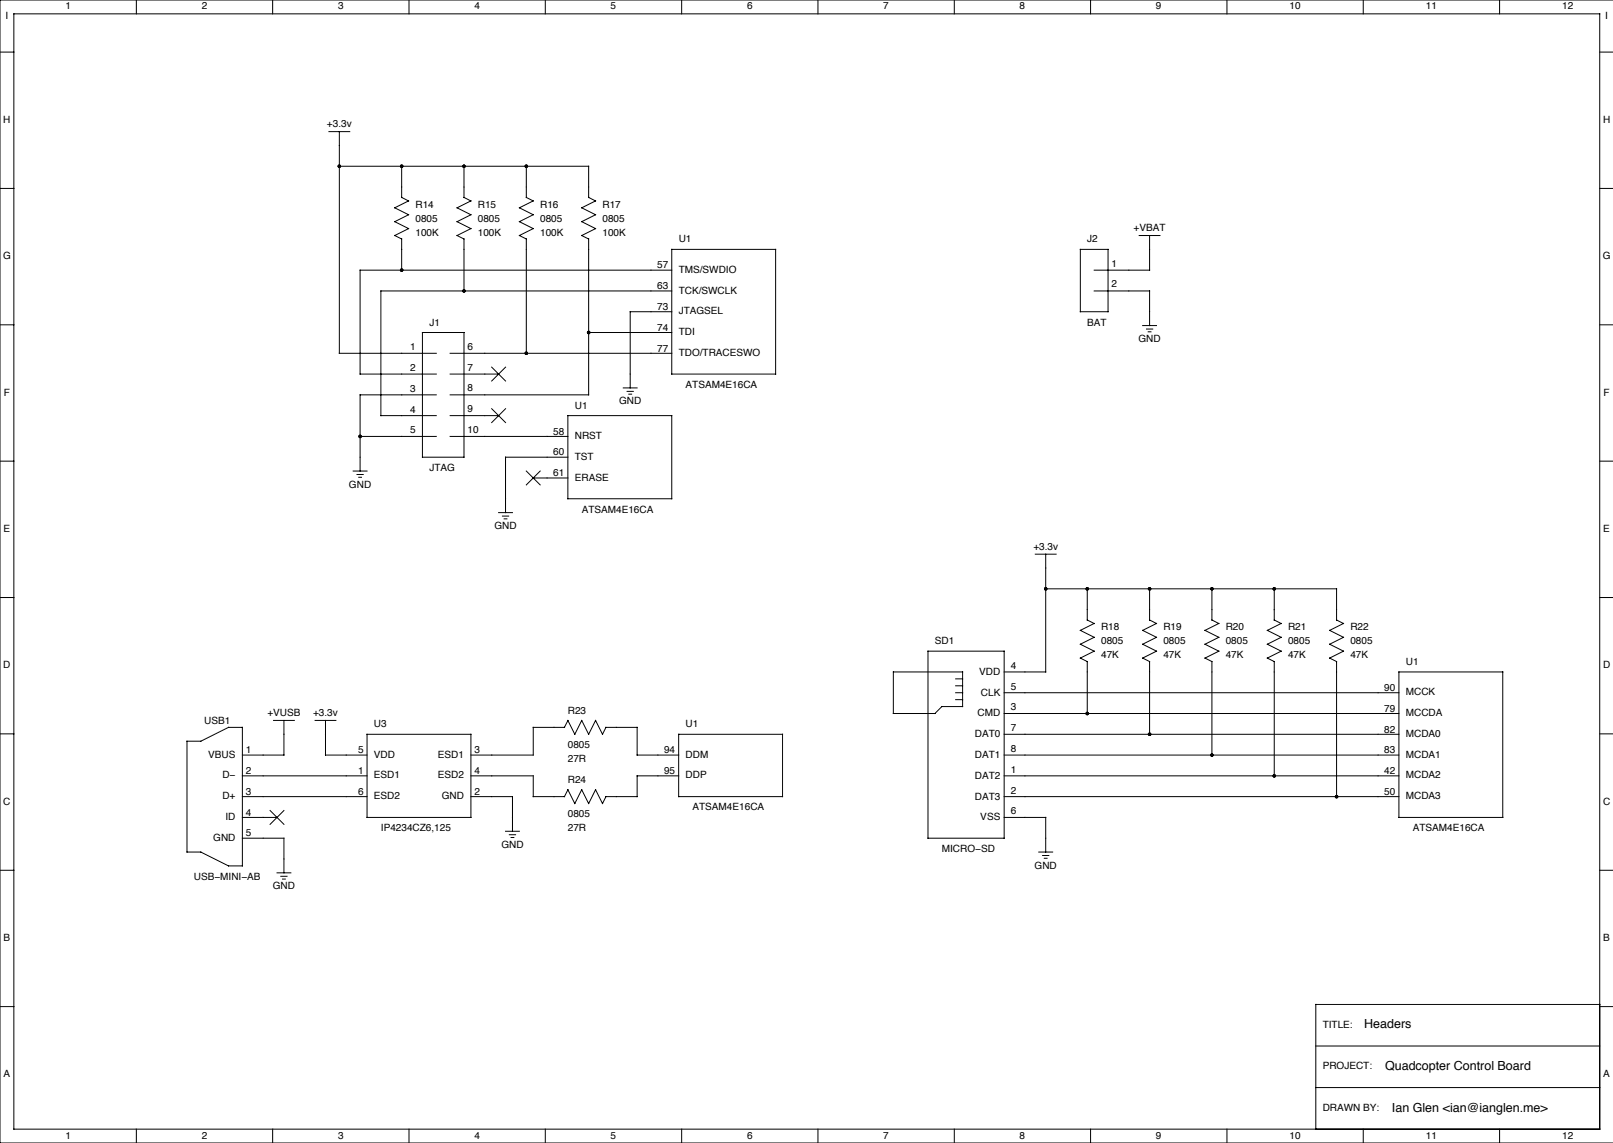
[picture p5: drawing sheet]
<svg xmlns="http://www.w3.org/2000/svg" width="592mm" height="419mm" viewBox="0 0 592 419" stroke-linecap="round" stroke-linejoin="round" font-family="sans-serif">
<g fill="none" stroke="#000" stroke-width=".37">
<path d="M0 19.1h5.1M5.1 5.1h581.6v408.9h-581.6zM50 0v5.1M100 0v5.1M150 0v5.1M200 0v5.1M250 0v5.1M300 0v5.1M350 0v5.1M400 0v5.1M450 0v5.1M500 0v5.1"/>
<path d="M550 0v5.1M586.7 19.1h5M591.7 0h-591.7v419.1h591.7M120.6 48.3h7.7M124.5 48.3v81.2h35.5M0 69.1h5.1M124.5 61h91.4v11.4M147.3 61v11.4M147.3 72.4l2.6 1.3M149.9 73.7l-5.1 2.5 5.1 2.5-5.1 2.6 5.1 2.5-5.1 2.6 2.5 1.2v11.5M170.2 61v11.4M170.2 72.4l2.5 1.3"/>
<path d="M172.7 73.7l-5.1 2.5 5.1 2.5-5.1 2.6 5.1 2.5-5.1 2.6 2.6 1.2v19.1M193 61v11.4M193 72.4l2.6 1.3M195.6 73.7l-5.1 2.5 5.1 2.5-5.1 2.6 5.1 2.5-5.1 2.6 2.5 1.2v41.9M215.9 72.4l2.5 1.3M218.4 73.7l-5 2.5 5 2.5-5 2.6 5 2.5-5 2.6 2.5 1.2v57.2h-50.8M586.7 69.1h5M246.4 99.1h-114.3v38.1h27.9M246.4 91.4h38.1v45.8h-38.1zM396.2 91.4h10.2v22.9h-10.2zM417.8 86.4h7.6M421.6 86.4v12.7h-20.3"/>
<path d="M0 119.1h5.1M246.4 106.7h-106.7v45.7h20.3M246.4 114.3h-15.3v27.9M401.3 106.7h20.3v12.7M419.1 119.4h5.1M586.7 119.1h5M154.9 121.9h15.3v45.7h-15.3zM165.1 137.2h17.8M165.1 129.5h81.3M180.3 134.6l5.1 5.1M185.4 134.6l-5.1 5.1M215.9 121.9h30.5"/>
<path d="M420.5 120.6h2.3M421.1 121.7h1M160 144.8h-27.9v27.9M165.1 152.4h17.8M180.3 149.9l5.1 5M185.4 149.9l-5.1 5M208.3 152.4h38.1v30.5h-38.1zM228.6 142.2h5.1M230 143.5h2.3M230.6 144.5h1M0 169.1h5.1M129.5 172.7h5.1"/>
<path d="M130.9 174h2.3M131.6 175h1M132.1 160h27.9M165.1 160h43.2M193 172.7l5.1 5.1M195.6 175.3h12.7M198.1 172.7l-5.1 5.1M208.3 167.6h-22.9v20.4M586.7 169.1h5M182.9 188h5.1M184.3 189.2h2.3M184.9 190.2h1"/>
<path d="M0 219.1h5.1M379.7 203.2h7.6M383.5 203.2v43.2h-15.2M383.5 215.9h106.7v11.5M398.8 215.9v11.5M421.6 215.9v11.5M444.5 215.9v11.5M467.4 215.9v11.5M586.7 219.1h5M340.4 238.8h27.9v68.5h-27.9zM398.8 227.3l2.5 1.3-5.1 2.5 5.1 2.6-5.1 2.5 5.1 2.6-5.1 2.5 2.6 1.3v19M421.6 227.3l2.6 1.3-5.1 2.5 5.1 2.6-5.1 2.5 5.1 2.6-5.1 2.5 2.5 1.3v26.6"/>
<path d="M444.5 227.3l2.5 1.3-5 2.5 5 2.6-5 2.5 5 2.6-5 2.5 2.5 1.3v34.3M467.4 227.3l2.5 1.3-5.1 2.5 5.1 2.6-5.1 2.5 5.1 2.6-5.1 2.5 2.6 1.3v41.9M490.2 227.3l2.6 1.3-5.1 2.5 5.1 2.6-5.1 2.5 5.1 2.6-5.1 2.5 2.5 1.3v49.5M327.7 246.4h25.4v12.7h-7.7l-2.5 2.5h-15.2zM350.5 254h2.6M350.5 248.9h2.6M350.5 251.5h2.6M350.5 256.5h2.6M368.3 254h144.8M513.1 246.4h38.1v53.3h-38.1zM0 269.1h5.1M68.6 271.8h5.1l10.1-5.1h5.1v50.8h-5.1l-10.1-5.1h-5.1z"/>
<path d="M100.3 264.2h7.6M104.1 264.2v12.7h-15.2M115.6 264.2h7.6M119.4 264.2v12.7h15.2M134.6 269.2h38.1v30.5h-38.1zM208.3 264.2l2.5 5 2.6-5 2.5 5 2.5-5 2.6 5 1.2-2.5h11.5v10.2h15.2M208.3 264.2l-1.2 2.5h-11.5v10.2h-22.9M248.9 269.2h38.1v22.9h-38.1zM368.3 276.9h144.8M368.3 269.2h144.8M368.3 261.6h144.8M586.7 269.1h5"/>
<path d="M88.9 284.5h45.7M88.9 292.1h45.7M88.9 299.7h12.7M99.1 297.2l5 5.1M104.1 297.2l-5 5.1M172.7 284.5h22.9v7.6h11.5l1.2-2.5M172.7 292.1h15.3v12.7M248.9 284.5h-15.2v7.6h-11.5l-1.2 2.5-2.6-5-2.5 5-2.5-5-2.6 5-2.5-5M368.3 284.5h144.8M368.3 292.1h144.8M368.3 299.7h15.2v12.7M0 319.1h5.1"/>
<path d="M88.9 307.3h15.2v12.7M185.4 304.8h5.1M186.8 306.1h2.3M187.5 307.1h1M381 312.4h5.1M382.4 313.7h2.3M383 314.7h1M586.7 319.1h5M101.6 320h5.1M103 321.3h2.3M103.6 322.3h1M0 369.1h5.1"/>
<path d="M586.7 368.3h-104.1v45.7M586.7 369.1h5M482.6 398.8h104.1M482.6 383.5h104.1M50 414v5.1M100 414v5.1M150 414v5.1M200 414v5.1M250 414v5.1M300 414v5.1M350 414v5.1M400 414v5.1"/>
<path d="M450 414v5.1M500 414v5.1M550 414v5.1"/>
</g>
<g fill="#000">
<circle cx="124.5" cy="61" r=".64"/>
<circle cx="147.3" cy="61" r=".64"/>
<circle cx="170.2" cy="61" r=".64"/>
<circle cx="193" cy="61" r=".64"/>
<circle cx="147.3" cy="99.1" r=".64"/>
<circle cx="170.2" cy="106.7" r=".64"/>
<circle cx="193" cy="129.5" r=".64"/>
<circle cx="215.9" cy="121.9" r=".64"/>
<circle cx="132.1" cy="160" r=".64"/>
<circle cx="383.5" cy="215.9" r=".64"/>
<circle cx="398.8" cy="215.9" r=".64"/>
<circle cx="421.6" cy="215.9" r=".63"/>
<circle cx="444.5" cy="215.9" r=".64"/>
<circle cx="467.4" cy="215.9" r=".63"/>
<circle cx="398.8" cy="261.6" r=".64"/>
<circle cx="421.6" cy="269.2" r=".63"/>
<circle cx="444.5" cy="276.9" r=".64"/>
<circle cx="467.4" cy="284.5" r=".63"/>
<circle cx="490.2" cy="292.1" r=".64"/>
</g>
<g font-size="4.6">
<text x="500.4" y="377.1">Headers</text>
<text x="508" y="392.4">Quadcopter Control Board</text>
<text x="510.5" y="407.6">Ian Glen &lt;ian@ianglen.me&gt;</text>
</g>
<g font-size="3.7">
<text x="24" y="3.4">1</text>
<text x="74" y="3.5">2</text>
<text x="124" y="3.5">3</text>
<text x="174" y="3.5">4</text>
<text x="224" y="3.4">5</text>
<text x="274" y="3.5">6</text>
<text x="324" y="3.4">7</text>
<text x="374" y="3.5">8</text>
<text x="424" y="3.5">9</text>
<text x="473" y="3.5">10</text>
<text x="523" y="3.4">11</text>
<text x="573" y="3.5">12</text>
<text x="2" y="6.9">I</text>
<text x="588.8" y="6.9">I</text>
<text x="1.2" y="45">H</text>
<text x="119.9" y="46.6">+3.3v</text>
<text x="588" y="45">H</text>
<text x="152.4" y="76.2">R14</text>
<text x="175.3" y="76.2">R15</text>
<text x="198.1" y="76.2">R16</text>
<text x="221" y="76.2">R17</text>
<text x="152.4" y="81.3">0805</text>
<text x="175.3" y="81.3">0805</text>
<text x="198.1" y="81.3">0805</text>
<text x="221" y="81.3">0805</text>
<text x="152.4" y="86.4">100K</text>
<text x="175.3" y="86.4">100K</text>
<text x="198.1" y="86.4">100K</text>
<text x="221" y="86.4">100K</text>
<text x="248.9" y="88.9">U1</text>
<text x="398.8" y="88.9">J2</text>
<text x="415.8" y="84.7">+VBAT</text>
<text x="1.1" y="95.1">G</text>
<text x="587.9" y="95.1">G</text>
<text x="241" y="98.4">57</text>
<text x="248.9" y="100">TMS/SWDIO</text>
<text x="407.7" y="97.8">1</text>
<text x="241" y="106">63</text>
<text x="248.9" y="107.6">TCK/SWCLK</text>
<text x="407.7" y="105.4">2</text>
<text x="241" y="113.7">73</text>
<text x="157.5" y="119.4">J1</text>
<text x="248.9" y="115.3">JTAGSEL</text>
<text x="398.8" y="119.4">BAT</text>
<text x="241" y="121.3">74</text>
<text x="248.9" y="122.8">TDI</text>
<text x="417.6" y="125.4">GND</text>
<text x="150.5" y="128.4">1</text>
<text x="171.5" y="128.3">6</text>
<text x="241" y="128.9">77</text>
<text x="248.9" y="130.5">TDO/TRACESWO</text>
<text x="150.5" y="136">2</text>
<text x="171.5" y="135.9">7</text>
<text x="150.5" y="143.6">3</text>
<text x="171.5" y="143.5">8</text>
<text x="251.5" y="142.2">ATSAM4E16CA</text>
<text x="1.4" y="145">F</text>
<text x="210.8" y="149.9">U1</text>
<text x="227.1" y="148.3">GND</text>
<text x="588.2" y="145">F</text>
<text x="150.5" y="151.3">4</text>
<text x="171.5" y="151.1">9</text>
<text x="150.5" y="158.9">5</text>
<text x="171.5" y="158.8">10</text>
<text x="202.9" y="159.4">58</text>
<text x="210.8" y="161">NRST</text>
<text x="202.9" y="167">60</text>
<text x="157.5" y="172.7">JTAG</text>
<text x="210.8" y="168.6">TST</text>
<text x="128" y="178.8">GND</text>
<text x="202.9" y="174.6">61</text>
<text x="210.8" y="176.2">ERASE</text>
<text x="213.4" y="188">ATSAM4E16CA</text>
<text x="1.3" y="195">E</text>
<text x="181.3" y="194">GND</text>
<text x="588.1" y="195">E</text>
<text x="379" y="201.6">+3.3v</text>
<text x="403.9" y="231.1">R18</text>
<text x="426.7" y="231.1">R19</text>
<text x="449.6" y="231.1">R20</text>
<text x="472.4" y="231.1">R21</text>
<text x="495.3" y="231.1">R22</text>
<text x="342.9" y="236.2">SD1</text>
<text x="403.9" y="236.2">0805</text>
<text x="426.7" y="236.2">0805</text>
<text x="449.6" y="236.2">0805</text>
<text x="472.4" y="236.2">0805</text>
<text x="495.3" y="236.2">0805</text>
<text x="1.2" y="245">D</text>
<text x="370.7" y="245.2">4</text>
<text x="403.9" y="241.3">47K</text>
<text x="426.7" y="241.3">47K</text>
<text x="449.6" y="241.3">47K</text>
<text x="472.4" y="241.3">47K</text>
<text x="495.3" y="241.3">47K</text>
<text x="515.6" y="243.8">U1</text>
<text x="588" y="245">D</text>
<text x="359.2" y="247.4">VDD</text>
<text x="359.8" y="255.1">CLK</text>
<text x="370.7" y="252.9">5</text>
<text x="507.7" y="253.4">90</text>
<text x="515.6" y="255">MCCK</text>
<text x="98.1" y="262.6">+VUSB</text>
<text x="114.8" y="262.5">+3.3v</text>
<text x="208.3" y="261.6">R23</text>
<text x="358.5" y="262.7">CMD</text>
<text x="370.7" y="260.5">3</text>
<text x="507.7" y="261">79</text>
<text x="515.6" y="262.6">MCCDA</text>
<text x="74.9" y="265.4">USB1</text>
<text x="137.2" y="266.7">U3</text>
<text x="251.5" y="266.7">U1</text>
<text x="370.7" y="268.1">7</text>
<text x="507.7" y="268.6">82</text>
<text x="208.3" y="274.3">0805</text>
<text x="357.5" y="270.3">DAT0</text>
<text x="370.7" y="275.7">8</text>
<text x="515.6" y="270.2">MCDA0</text>
<text x="76.4" y="277.8">VBUS</text>
<text x="90.2" y="276.2">1</text>
<text x="131.3" y="276.2">5</text>
<text x="137.2" y="277.8">VDD</text>
<text x="160.6" y="277.8">ESD1</text>
<text x="174" y="276.2">3</text>
<text x="208.3" y="279.4">27R</text>
<text x="243.6" y="276.2">94</text>
<text x="251.5" y="277.8">DDM</text>
<text x="357.5" y="277.9">DAT1</text>
<text x="507.7" y="276.2">83</text>
<text x="515.6" y="277.8">MCDA1</text>
<text x="81.6" y="285.4">D−</text>
<text x="90.2" y="283.8">2</text>
<text x="131.3" y="283.8">1</text>
<text x="137.2" y="285.4">ESD1</text>
<text x="160.6" y="285.4">ESD2</text>
<text x="174" y="283.8">4</text>
<text x="208.3" y="287">R24</text>
<text x="243.6" y="283.8">95</text>
<text x="251.5" y="285.4">DDP</text>
<text x="357.5" y="285.5">DAT2</text>
<text x="370.7" y="283.3">1</text>
<text x="507.7" y="283.8">42</text>
<text x="515.6" y="285.4">MCDA2</text>
<text x="81.6" y="293">D+</text>
<text x="90.2" y="291.5">3</text>
<text x="131.3" y="291.5">6</text>
<text x="137.2" y="293.1">ESD2</text>
<text x="162" y="293.1">GND</text>
<text x="174" y="291.5">2</text>
<text x="357.5" y="293.2">DAT3</text>
<text x="370.7" y="291">2</text>
<text x="507.7" y="291.5">50</text>
<text x="515.6" y="293.1">MCDA3</text>
<text x="1.2" y="295.1">C</text>
<text x="90.2" y="299.1">4</text>
<text x="208.3" y="299.7">0805</text>
<text x="254" y="297.2">ATSAM4E16CA</text>
<text x="370.7" y="298.6">6</text>
<text x="588" y="295.1">C</text>
<text x="82.7" y="300.6">ID</text>
<text x="139.7" y="304.8">IP4234CZ6,125</text>
<text x="208.3" y="304.8">27R</text>
<text x="359.6" y="300.8">VSS</text>
<text x="518.2" y="304.8">ATSAM4E16CA</text>
<text x="78.2" y="308.3">GND</text>
<text x="90.2" y="306.7">5</text>
<text x="183.9" y="310.8">GND</text>
<text x="345.4" y="312.4">MICRO−SD</text>
<text x="71.1" y="322.6">USB−MINI−AB</text>
<text x="379.5" y="318.5">GND</text>
<text x="100.1" y="326.1">GND</text>
<text x="1.3" y="345">B</text>
<text x="588.1" y="345">B</text>
<text x="485.1" y="376.8">TITLE:</text>
<text x="1.3" y="395">A</text>
<text x="485.1" y="392.1">PROJECT:</text>
<text x="588.1" y="395">A</text>
<text x="485.1" y="407.3">DRAWN BY:</text>
<text x="24" y="417.5">1</text>
<text x="74" y="417.5">2</text>
<text x="124" y="417.5">3</text>
<text x="174" y="417.5">4</text>
<text x="224" y="417.5">5</text>
<text x="274" y="417.5">6</text>
<text x="324" y="417.5">7</text>
<text x="374" y="417.5">8</text>
<text x="424" y="417.5">9</text>
<text x="473" y="417.5">10</text>
<text x="523" y="417.5">11</text>
<text x="573" y="417.5">12</text>
</g>
</svg>
